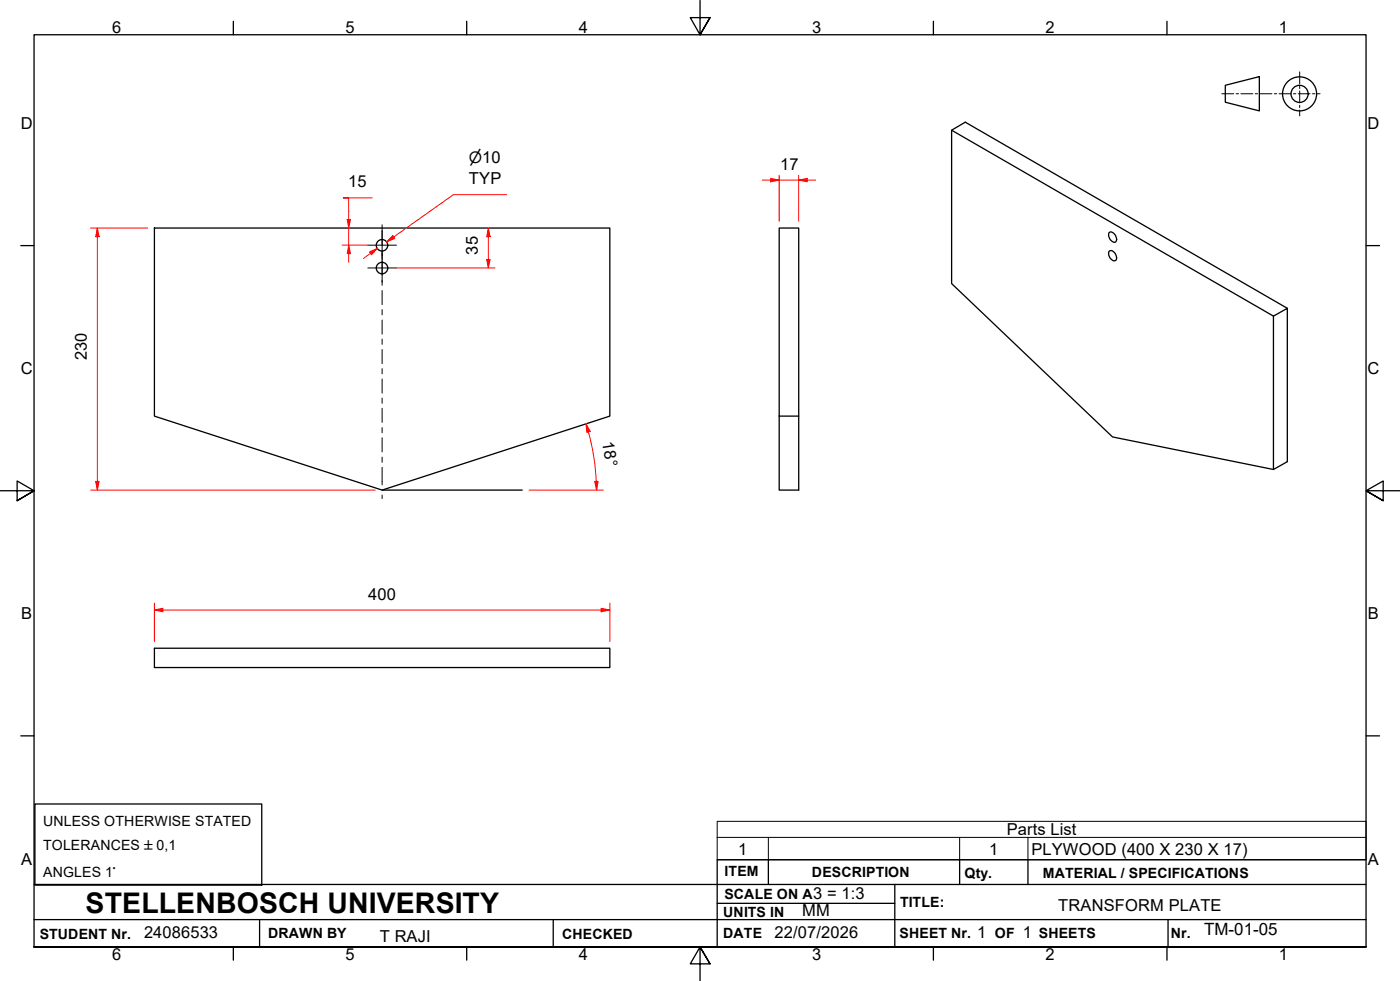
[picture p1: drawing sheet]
<svg xmlns="http://www.w3.org/2000/svg" width="410mm" height="287mm" viewBox="0 0 410 287" stroke-linecap="round" stroke-linejoin="round" font-family="sans-serif">
<!-- layer: Visible Edges(ISO) -->
<g fill="none" stroke="#000" stroke-width=".38">
<path d="M278.6 38.1l94.3 54.4 4-2.3v44.9l-4 2.3-47.1-9.5-47.2-44.9v-44.9l4-2.3 94.3 54.4M45.2 66.8h133.4v55l-66.7 21.7-66.7-21.7zM228.2 66.8h5.7v55h-5.7zM324.9 73.5a1.86 1.86 0 0 1 1.9 2.7 1.56 1.56 0 0 1-2.1-1.4l-.1-.8zM324.9 68a1.82 1.82 0 0 1 2.1 2.1l-.1 .3a.81 .81 0 0 1-.8 .6 .81 .81 0 0 1-.7-.6l-.7-1.1-.1-.8zM372.9 92.5v44.9M228.2 121.8v21.7h5.7v-21.7M45.2 189.8h133.4v5.6h-133.4z"/>
<circle cx="111.9" cy="71.8" r="1.68"/>
<circle cx="111.9" cy="78.5" r="1.68"/>
</g>
<!-- layer: Symbols(ISO) -->
<path d="M210 245.1v-4.7h190v4.7M210 245.1v6.6h190v-6.6M210 245.1h190M225 245.1v6.6M281 245.1v6.6M301 245.1v6.6" fill="none" stroke="#000" stroke-width=".29"/>
<!-- layer: Border_0 -->
<g fill="none" stroke="#000" stroke-width=".38">
<path d="M68.3 6.2v4M136.7 6.2v4M205 .1v10.1l-2.9-5h5.8l-2.9 5 2.9-5M273.3 6.2v4M341.7 6.2v4M6.1 71.9h3.9M400 71.9h3.9M0 143.7h10l-5-2.9v5.8l5-2.9-5 2.9M410 143.7h-10l5-2.9v5.8l-5-2.9 5 2.9M6.1 215.4h3.9M400 215.4h3.9M10 277.2v-267h390v267h-390h390"/>
<path d="M68.3 277.2v3.9M136.7 277.2v3.9M273.3 277.2v3.9M341.7 277.2v3.9M207.9 282.1l-2.9-4.9 2.9 4.9h-5.8l2.9-4.9v10"/>
</g>
<!-- layer: Sketch Geometry(ISO) -->
<g fill="none" stroke="#000" stroke-width=".38">
<path d="M358.8 25l9.9-2.6v10.1l-9.9-2.6zM111.9 143.5h41M10.2 235.3h66.4v23.8h-66.4zM10 258.9h390M225 251.7v7.2M262 258.9v18.3M281 251.7v7.2M301 251.7v7.2M400 251.7h-190v25.5M10 277.2h390M10 269.2h390M76 269.2v8"/>
<path d="M162 269.2v8M210 264.4h52M342 269.2v8"/>
<circle cx="380.5" cy="27.5" r="5"/>
<circle cx="380.5" cy="27.5" r="2.51"/>
</g>
<g fill="none" stroke="#000" stroke-width=".29">
<path d="M357.8 27.4h3.5M361.9 27.4h.7M363.3 27.4h3.5M367.5 27.4h.7M368.9 27.4h3.5M373.1 27.4h.7M374.5 27.4h3.5M378.7 27.4h.7M380.1 27.4h3.5M380.6 21v3.5M380.6 25.2v.7M380.6 26.6v3.5"/>
<path d="M380.6 30.8v.7M380.6 32.2v1.7M384.3 27.4h.7M385.7 27.4h.8"/>
</g>
<!-- layer: Centerline(ISO) -->
<g fill="none" stroke="#000" stroke-width=".29">
<path d="M111.9 65.8v6.1M111.9 73.4v1.5M111.9 76.4v4.1M111.9 82.1v1.4M111.9 85v4.2M111.9 90.6v1.6M111.9 93.7v4.1M111.9 99.3v1.5M111.9 102.3v4.1M111.9 107.9v1.5M111.9 110.9v4.2M111.9 116.5v1.6"/>
<path d="M111.9 119.5v4.1M111.9 125.2v1.5M111.9 128.2v4.1M111.9 133.8v1.5M111.9 136.8v5.1M111.9 144.9v1"/>
</g>
<!-- layer: Dimensions(ISO) -->
<path d="M225.7 52.7h2.5" fill="none" stroke="#f00" stroke-width=".29"/>
<path d="M225.7 52.2l2.5 .5-2.5 .5z" fill="#f00"/>
<path d="M225.7 52.2l2.5 .5-2.5 .5zM233.9 52.7h2.4" fill="none" stroke="#f00" stroke-width=".29"/>
<path d="M233.9 52.7l2.4-.5v1z" fill="#f00"/>
<path d="M223.2 52.7h2.5M228.2 52.7h5.7M228.2 51.3v13.5M233.9 52.7l2.4-.5v1zM233.9 51.3v13.5M236.3 52.7h2.5M28.5 66.8v2.5" fill="none" stroke="#f00" stroke-width=".29"/>
<path d="M28.5 66.8l.5 2.5h-1z" fill="#f00"/>
<path d="M28.5 66.8l.5 2.5h-1zM28.5 140.9v2.6" fill="none" stroke="#f00" stroke-width=".29"/>
<path d="M28 140.9h1l-.5 2.6z" fill="#f00"/>
<path d="M26.5 66.8h16.7M28.5 69.3v71.6M171.6 124l.7 2.4M26.5 143.5h83.4M28 140.9h1l-.5 2.6z" fill="none" stroke="#f00" stroke-width=".29"/>
<path d="M171.6 124l1.2 2.3-1 .3z" fill="#f00"/>
<path d="M171.6 124l1.2 2.3-1 .3zM174.6 140.9l.1 2.6" fill="none" stroke="#f00" stroke-width=".29"/>
<path d="M174.1 140.9h1l-.4 2.6z" fill="#f00"/>
<path d="M172.3 126.4l1.6 7.2 .7 7.3M154.9 143.5h21.8M174.1 140.9h1l-.4 2.6zM45.2 178.6h2.5" fill="none" stroke="#f00" stroke-width=".29"/>
<path d="M45.2 178.6l2.5-.5v1z" fill="#f00"/>
<path d="M45.2 178.6l2.5-.5v1zM176 178.6h2.6" fill="none" stroke="#f00" stroke-width=".29"/>
<path d="M176 178.1l2.6 .5-2.6 .5z" fill="#f00"/>
<path d="M143 66.8v2.5M45.2 176.5v11.3M47.7 178.6h128.3M176 178.1l2.6 .5-2.6 .5zM178.6 176.5v11.3" fill="none" stroke="#f00" stroke-width=".29"/>
<path d="M143 66.8l.5 2.5h-1z" fill="#f00"/>
<path d="M143 66.8l.5 2.5h-1zM143 76v2.4" fill="none" stroke="#f00" stroke-width=".29"/>
<path d="M142.5 76h1l-.5 2.4z" fill="#f00"/>
<path d="M102.1 64.3v2.5M116.1 78.4h28.9M142.5 76h1l-.5 2.4zM143 69.3v6.7" fill="none" stroke="#f00" stroke-width=".29"/>
<!-- layer: Center Mark(ISO) -->
<path d="M107.7 78.4h8.4M107.7 71.8h8.4M111.9 74.2v8.4M111.9 67.6v8.4" fill="none" stroke="#000" stroke-width=".29"/>
<!-- layer: Dimensions(ISO) -->
<path d="M101.7 64.3h.9l-.5 2.5z" fill="#f00"/>
<path d="M101.7 64.3h.9l-.5 2.5zM102.1 71.8v2.4" fill="none" stroke="#f00" stroke-width=".29"/>
<path d="M102.1 71.8l.5 2.4h-.9z" fill="#f00"/>
<path d="M109 57.9h-8.5h1.6v6.4M100.1 71.8h7.6M102.1 71.8l.5 2.4h-.9zM102.1 66.8v5M102.1 74.2v2.6M115.3 69.4l-2.1 1.4" fill="none" stroke="#f00" stroke-width=".29"/>
<path d="M115 69l.6 .8-2.4 1z" fill="#f00"/>
<path d="M110.5 72.7l-2 1.5M115 69l.6 .8-2.4 1z" fill="none" stroke="#f00" stroke-width=".29"/>
<path d="M108.2 73.7l2.3-1-1.7 1.9z" fill="#f00"/>
<path d="M148.3 57h-15.5l-19.6 13.8M108.2 73.7l2.3-1-1.7 1.9zM108.5 74.2l-2.1 1.4" fill="none" stroke="#f00" stroke-width=".29"/>
<text font-size="8.3" x="25.1" y="267.2">STELLENBOSCH UNIVERSITY</text>
<text font-size="5" x="352.6" y="273.6">TM-01-05</text>
<g font-size="4.8">
<text x="32.8" y="9.7">6</text>
<text x="101.2" y="9.7">5</text>
<text x="169.5" y="9.7">4</text>
<text x="237.8" y="9.7">3</text>
<text x="306.1" y="9.7">2</text>
<text x="374.5" y="9.7">1</text>
<text x="6.1" y="37.8">D</text>
<text x="400.4" y="37.8">D</text>
<text x="137.3" y="53.9">TYP</text>
<text x="228.5" y="49.7">17</text>
<text x="102" y="54.9">15</text>
<text x="140" y="74.5" transform="rotate(-90 140 74.5)">35</text>
<text x="25.5" y="105.5" transform="rotate(-90 25.5 105.5)">230</text>
<text x="6.1" y="109.6">C</text>
<text x="400.4" y="109.6">C</text>
<text x="176.3" y="129.5" transform="rotate(81 176.3 129.5)">18°</text>
<text x="107.8" y="175.5">400</text>
<text x="6.2" y="181.3">B</text>
<text x="400.5" y="181.3">B</text>
<text x="294.8" y="244.5">Parts List</text>
<text x="216.2" y="250.1">1</text>
<text x="289.6" y="250.1">1</text>
<text x="302" y="250.2">PLYWOOD (400 X 230 X 17)</text>
<text x="6.2" y="253.1">A</text>
<text x="400.5" y="253.1">A</text>
<text x="238.1" y="263.2">3 = 1:3</text>
<text x="234.9" y="268.2">MM</text>
<text x="309.9" y="266.7">TRANSFORM PLATE</text>
<text x="42.2" y="274.5">24086533</text>
<text x="111.2" y="275.7">T RAJI</text>
<text x="226.8" y="274.5">22/07/2026</text>
<text x="286.1" y="274.5">1</text>
<text x="299.5" y="274.7">1</text>
<text x="32.8" y="281.1">6</text>
<text x="101.2" y="281.1">5</text>
<text x="169.5" y="281.1">4</text>
<text x="237.8" y="281.1">3</text>
<text x="306.1" y="281.1">2</text>
<text x="374.5" y="281.1">1</text>
</g>
<text font-size="4.6" x="137.3" y="47.8">⌀10</text>
<g font-size="4.1">
<text x="12.6" y="241.7">UNLESS OTHERWISE STATED</text>
<text x="12.6" y="248.7">TOLERANCES ±0,1</text>
<text x="12.6" y="256.8">ANGLES 1°</text>
<text x="212.2" y="256.5">ITEM</text>
<text x="237.7" y="256.7">DESCRIPTION</text>
<text x="282.4" y="256.9">Qty.</text>
<text x="305.4" y="256.9">MATERIAL / SPECIFICATIONS</text>
<text x="212.1" y="263">SCALE ON A</text>
<text x="211.8" y="268.4">UNITS IN</text>
<text x="263.5" y="265.6">TITLE:</text>
<text x="11.6" y="274.8">STUDENT Nr.</text>
<text x="78.5" y="274.6">DRAWN BY</text>
<text x="164.6" y="274.8">CHECKED</text>
<text x="211.8" y="274.6">DATE</text>
<text x="263.4" y="274.6">SHEET Nr.</text>
<text x="291.3" y="274.6">OF</text>
<text x="304.2" y="274.6">SHEETS</text>
<text x="342.8" y="274.5">Nr.</text>
</g>
</svg>
